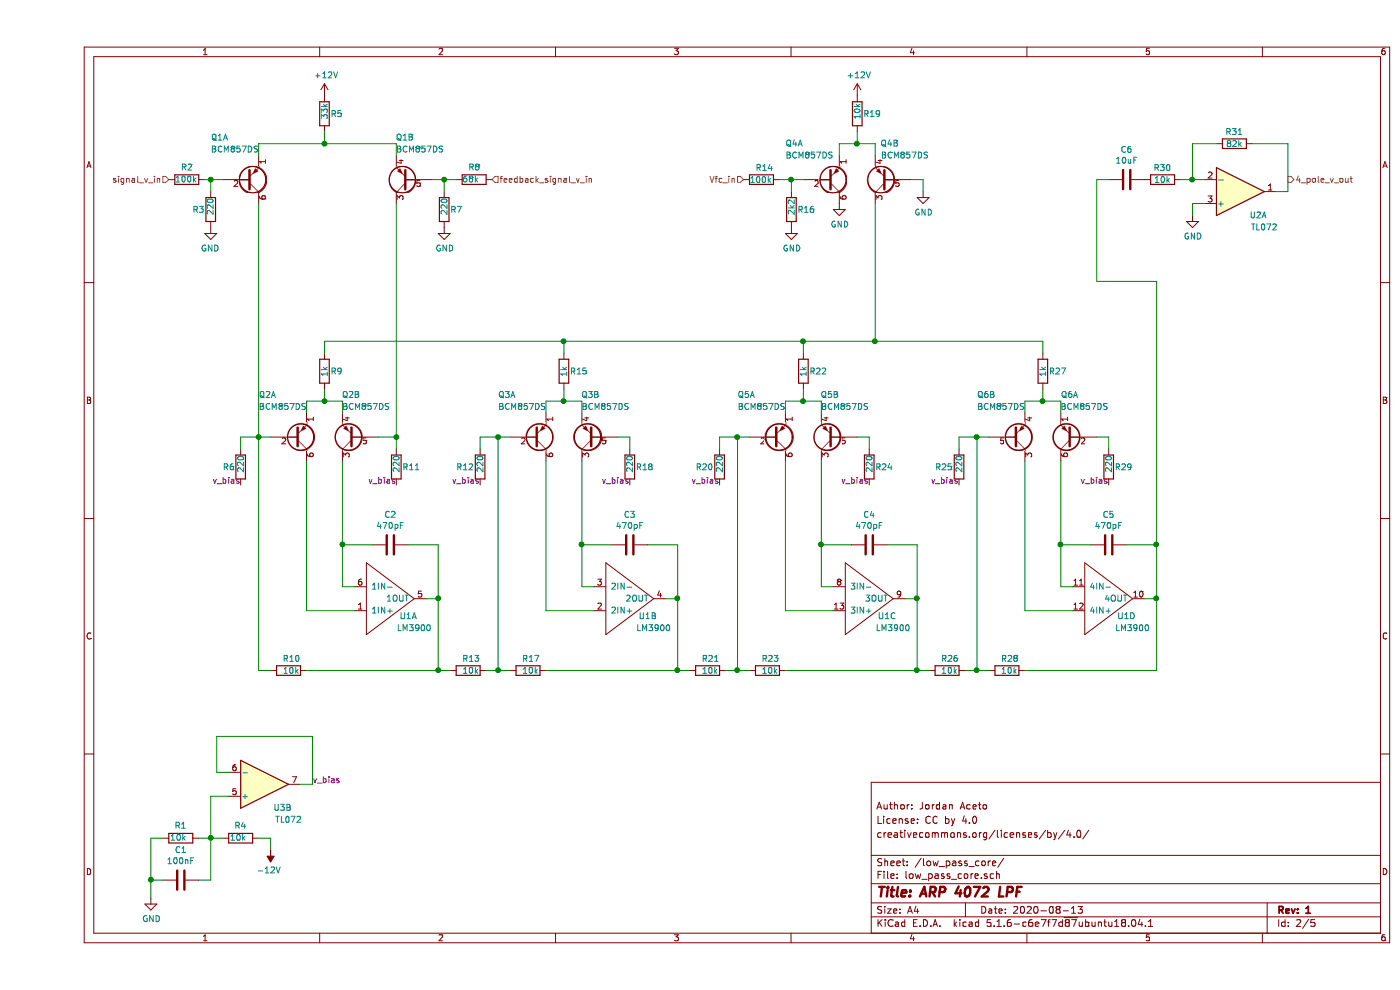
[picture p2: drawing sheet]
EESchema Schematic File Version 4
EELAYER 30 0
EELAYER END
$Descr A4 11693 8268
encoding utf-8
Sheet 2 5
Title "ARP 4072 LPF"
Date "2020-08-13"
Rev "1"
Comp ""
Comment1 "creativecommons.org/licenses/by/4.0/"
Comment2 "License: CC by 4.0"
Comment3 "Author: Jordan Aceto"
Comment4 ""
$EndDescr
Text HLabel 1100 1500 0    50   Input ~ 0
signal_v_in
Text HLabel 10450 1500 2    50   Output ~ 0
4_pole_v_out
$Comp
L Device:C C6
U 1 1
P 9100 1500
F 0 "C6" V 8848 1500 50  0000 C CNN
F 1 "10uF" V 8939 1500 50  0000 C CNN
F 2 "Capacitor_THT:CP_Radial_D6.3mm_P2.50mm" H 9138 1350 50  0001 C CNN
F 3 "~" H 9100 1500 50  0001 C CNN
	1    9100 1500
	0    1    1    0   
$EndComp
$Comp
L Device:R R30
U 1 1
P 9400 1500
F 0 "R30" V 9300 1500 50  0000 C CNN
F 1 "10k" V 9400 1500 50  0000 C CNN
F 2 "Resistor_SMD:R_0805_2012Metric_Pad1.15x1.40mm_HandSolder" V 9330 1500 50  0001 C CNN
F 3 "~" H 9400 1500 50  0001 C CNN
	1    9400 1500
	0    1    1    0   
$EndComp
$Comp
L Amplifier_Operational:TL072 U2
U 1 1
P 10050 1600
F 0 "U2" H 10200 1800 50  0000 C CNN
F 1 "TL072" H 10250 1900 50  0000 C CNN
F 2 "Package_SO:SOIC-8_3.9x4.9mm_P1.27mm" H 10050 1600 50  0001 C CNN
F 3 "http://www.ti.com/lit/ds/symlink/tl071.pdf" H 10050 1600 50  0001 C CNN
	1    10050 1600
	1    0    0    1   
$EndComp
$Comp
L Device:R R31
U 1 1
P 10000 1200
F 0 "R31" V 9900 1200 50  0000 C CNN
F 1 "82k" V 10000 1200 50  0000 C CNN
F 2 "Resistor_SMD:R_0805_2012Metric_Pad1.15x1.40mm_HandSolder" V 9930 1200 50  0001 C CNN
F 3 "~" H 10000 1200 50  0001 C CNN
	1    10000 1200
	0    1    1    0   
$EndComp
Wire Wire Line
	9750 1500 9650 1500
Wire Wire Line
	9650 1500 9650 1200
Wire Wire Line
	9650 1200 9850 1200
Connection ~ 9650 1500
Wire Wire Line
	9650 1500 9550 1500
Wire Wire Line
	10350 1600 10450 1600
Wire Wire Line
	10450 1600 10450 1200
Wire Wire Line
	10450 1200 10150 1200
$Comp
L power:GND #PWR0107
U 1 1
P 9650 1800
F 0 "#PWR0107" H 9650 1550 50  0001 C CNN
F 1 "GND" H 9655 1627 50  0000 C CNN
F 2 "" H 9650 1800 50  0001 C CNN
F 3 "" H 9650 1800 50  0001 C CNN
	1    9650 1800
	1    0    0    -1  
$EndComp
Wire Wire Line
	9650 1800 9650 1700
Wire Wire Line
	9650 1700 9750 1700
$Comp
L lpf_parts:LM3900 U1
U 1 1
P 2950 5000
F 0 "U1" H 3100 5150 50  0000 C CNN
F 1 "LM3900" H 3150 5250 50  0000 C CNN
F 2 "Package_SO:SOIC-14_3.9x8.7mm_P1.27mm" H 2950 5000 50  0001 C CNN
F 3 "" H 2950 5000 50  0001 C CNN
	1    2950 5000
	1    0    0    1   
$EndComp
$Comp
L lpf_parts:BCM857DS Q2
U 1 1
P 2150 3650
F 0 "Q2" H 1850 3300 50  0000 L CNN
F 1 "BCM857DS" H 1850 3400 50  0000 L CNN
F 2 "lpf_footprints:SOT457" H 2350 3750 50  0001 C CNN
F 3 "" H 2150 3650 50  0001 C CNN
	1    2150 3650
	1    0    0    1   
$EndComp
$Comp
L lpf_parts:BCM857DS Q2
U 2 1
P 2650 3650
F 0 "Q2" H 2600 3300 50  0000 L CNN
F 1 "BCM857DS" H 2350 3400 50  0000 L CNN
F 2 "lpf_footprints:SOT457" H 2850 3750 50  0001 C CNN
F 3 "" H 2650 3650 50  0001 C CNN
	2    2650 3650
	-1   0    0    1   
$EndComp
Wire Wire Line
	2550 3450 2550 3350
Wire Wire Line
	2550 3350 2400 3350
Wire Wire Line
	2250 3350 2250 3450
$Comp
L Device:R R9
U 1 1
P 2400 3100
F 0 "R9" H 2450 3100 50  0000 L CNN
F 1 "1k" V 2400 3050 50  0000 L CNN
F 2 "Resistor_SMD:R_0805_2012Metric_Pad1.15x1.40mm_HandSolder" V 2330 3100 50  0001 C CNN
F 3 "~" H 2400 3100 50  0001 C CNN
	1    2400 3100
	1    0    0    -1  
$EndComp
Wire Wire Line
	1950 3650 1850 3650
$Comp
L Device:R R11
U 1 1
P 3000 3900
F 0 "R11" H 3050 3900 50  0000 L CNN
F 1 "220" V 3000 3850 50  0000 L CNN
F 2 "Resistor_SMD:R_0805_2012Metric_Pad1.15x1.40mm_HandSolder" V 2930 3900 50  0001 C CNN
F 3 "~" H 3000 3900 50  0001 C CNN
	1    3000 3900
	1    0    0    -1  
$EndComp
Wire Wire Line
	2850 3650 3000 3650
Wire Wire Line
	2400 3250 2400 3350
Connection ~ 2400 3350
Wire Wire Line
	2400 3350 2250 3350
$Comp
L Device:C C2
U 1 1
P 2950 4550
F 0 "C2" V 2698 4550 50  0000 C CNN
F 1 "470pF" V 2789 4550 50  0000 C CNN
F 2 "Capacitor_SMD:C_0805_2012Metric_Pad1.15x1.40mm_HandSolder" H 2988 4400 50  0001 C CNN
F 3 "~" H 2950 4550 50  0001 C CNN
	1    2950 4550
	0    1    1    0   
$EndComp
Wire Wire Line
	3250 5000 3350 5000
Wire Wire Line
	3350 5000 3350 4550
Wire Wire Line
	3350 4550 3100 4550
Wire Wire Line
	2650 4900 2550 4900
Wire Wire Line
	2550 4900 2550 4550
Wire Wire Line
	2550 4550 2800 4550
Wire Wire Line
	2550 3850 2550 4550
Connection ~ 2550 4550
Wire Wire Line
	2250 5100 2650 5100
$Comp
L Device:R R10
U 1 1
P 2100 5600
F 0 "R10" V 2000 5550 50  0000 L CNN
F 1 "10k" V 2100 5550 50  0000 L CNN
F 2 "Resistor_SMD:R_0805_2012Metric_Pad1.15x1.40mm_HandSolder" V 2030 5600 50  0001 C CNN
F 3 "~" H 2100 5600 50  0001 C CNN
	1    2100 5600
	0    1    1    0   
$EndComp
$Comp
L Device:R R13
U 1 1
P 3600 5600
F 0 "R13" V 3500 5550 50  0000 L CNN
F 1 "10k" V 3600 5550 50  0000 L CNN
F 2 "Resistor_SMD:R_0805_2012Metric_Pad1.15x1.40mm_HandSolder" V 3530 5600 50  0001 C CNN
F 3 "~" H 3600 5600 50  0001 C CNN
	1    3600 5600
	0    1    1    0   
$EndComp
$Comp
L lpf_parts:LM3900 U1
U 2 1
P 4950 5000
F 0 "U1" H 5100 5150 50  0000 C CNN
F 1 "LM3900" H 5150 5250 50  0000 C CNN
F 2 "Package_SO:SOIC-14_3.9x8.7mm_P1.27mm" H 4950 5000 50  0001 C CNN
F 3 "" H 4950 5000 50  0001 C CNN
	2    4950 5000
	1    0    0    1   
$EndComp
$Comp
L lpf_parts:BCM857DS Q3
U 1 1
P 4150 3650
F 0 "Q3" H 3850 3300 50  0000 L CNN
F 1 "BCM857DS" H 3850 3400 50  0000 L CNN
F 2 "lpf_footprints:SOT457" H 4350 3750 50  0001 C CNN
F 3 "" H 4150 3650 50  0001 C CNN
	1    4150 3650
	1    0    0    1   
$EndComp
$Comp
L lpf_parts:BCM857DS Q3
U 2 1
P 4650 3650
F 0 "Q3" H 4600 3300 50  0000 L CNN
F 1 "BCM857DS" H 4350 3400 50  0000 L CNN
F 2 "lpf_footprints:SOT457" H 4850 3750 50  0001 C CNN
F 3 "" H 4650 3650 50  0001 C CNN
	2    4650 3650
	-1   0    0    1   
$EndComp
Wire Wire Line
	4550 3450 4550 3350
Wire Wire Line
	4550 3350 4400 3350
Wire Wire Line
	4250 3350 4250 3450
$Comp
L Device:R R15
U 1 1
P 4400 3100
F 0 "R15" H 4450 3100 50  0000 L CNN
F 1 "1k" V 4400 3050 50  0000 L CNN
F 2 "Resistor_SMD:R_0805_2012Metric_Pad1.15x1.40mm_HandSolder" V 4330 3100 50  0001 C CNN
F 3 "~" H 4400 3100 50  0001 C CNN
	1    4400 3100
	1    0    0    -1  
$EndComp
$Comp
L Device:R R18
U 1 1
P 4950 3900
F 0 "R18" H 5000 3900 50  0000 L CNN
F 1 "220" V 4950 3850 50  0000 L CNN
F 2 "Resistor_SMD:R_0805_2012Metric_Pad1.15x1.40mm_HandSolder" V 4880 3900 50  0001 C CNN
F 3 "~" H 4950 3900 50  0001 C CNN
	1    4950 3900
	1    0    0    -1  
$EndComp
Wire Wire Line
	4850 3650 4950 3650
Wire Wire Line
	4400 3250 4400 3350
Connection ~ 4400 3350
Wire Wire Line
	4400 3350 4250 3350
$Comp
L Device:C C3
U 1 1
P 4950 4550
F 0 "C3" V 4698 4550 50  0000 C CNN
F 1 "470pF" V 4789 4550 50  0000 C CNN
F 2 "Capacitor_SMD:C_0805_2012Metric_Pad1.15x1.40mm_HandSolder" H 4988 4400 50  0001 C CNN
F 3 "~" H 4950 4550 50  0001 C CNN
	1    4950 4550
	0    1    1    0   
$EndComp
Wire Wire Line
	5250 5000 5350 5000
Wire Wire Line
	5350 5000 5350 4550
Wire Wire Line
	5350 4550 5100 4550
Wire Wire Line
	4650 4900 4550 4900
Wire Wire Line
	4550 4900 4550 4550
Wire Wire Line
	4550 4550 4800 4550
Wire Wire Line
	4550 3850 4550 4550
Connection ~ 4550 4550
Wire Wire Line
	4250 5100 4650 5100
$Comp
L Device:R R17
U 1 1
P 4100 5600
F 0 "R17" V 4000 5550 50  0000 L CNN
F 1 "10k" V 4100 5550 50  0000 L CNN
F 2 "Resistor_SMD:R_0805_2012Metric_Pad1.15x1.40mm_HandSolder" V 4030 5600 50  0001 C CNN
F 3 "~" H 4100 5600 50  0001 C CNN
	1    4100 5600
	0    1    1    0   
$EndComp
$Comp
L Device:R R21
U 1 1
P 5600 5600
F 0 "R21" V 5500 5550 50  0000 L CNN
F 1 "10k" V 5600 5550 50  0000 L CNN
F 2 "Resistor_SMD:R_0805_2012Metric_Pad1.15x1.40mm_HandSolder" V 5530 5600 50  0001 C CNN
F 3 "~" H 5600 5600 50  0001 C CNN
	1    5600 5600
	0    1    1    0   
$EndComp
$Comp
L lpf_parts:LM3900 U1
U 3 1
P 6950 5000
F 0 "U1" H 7100 5150 50  0000 C CNN
F 1 "LM3900" H 7150 5250 50  0000 C CNN
F 2 "Package_SO:SOIC-14_3.9x8.7mm_P1.27mm" H 6950 5000 50  0001 C CNN
F 3 "" H 6950 5000 50  0001 C CNN
	3    6950 5000
	1    0    0    1   
$EndComp
$Comp
L lpf_parts:BCM857DS Q5
U 1 1
P 6150 3650
F 0 "Q5" H 5850 3300 50  0000 L CNN
F 1 "BCM857DS" H 5850 3400 50  0000 L CNN
F 2 "lpf_footprints:SOT457" H 6350 3750 50  0001 C CNN
F 3 "" H 6150 3650 50  0001 C CNN
	1    6150 3650
	1    0    0    1   
$EndComp
$Comp
L lpf_parts:BCM857DS Q5
U 2 1
P 6650 3650
F 0 "Q5" H 6600 3300 50  0000 L CNN
F 1 "BCM857DS" H 6350 3400 50  0000 L CNN
F 2 "lpf_footprints:SOT457" H 6850 3750 50  0001 C CNN
F 3 "" H 6650 3650 50  0001 C CNN
	2    6650 3650
	-1   0    0    1   
$EndComp
Wire Wire Line
	6550 3450 6550 3350
Wire Wire Line
	6550 3350 6400 3350
Wire Wire Line
	6250 3350 6250 3450
$Comp
L Device:R R22
U 1 1
P 6400 3100
F 0 "R22" H 6450 3100 50  0000 L CNN
F 1 "1k" V 6400 3050 50  0000 L CNN
F 2 "Resistor_SMD:R_0805_2012Metric_Pad1.15x1.40mm_HandSolder" V 6330 3100 50  0001 C CNN
F 3 "~" H 6400 3100 50  0001 C CNN
	1    6400 3100
	1    0    0    -1  
$EndComp
$Comp
L Device:R R20
U 1 1
P 5700 3900
F 0 "R20" H 5500 3900 50  0000 L CNN
F 1 "220" V 5700 3850 50  0000 L CNN
F 2 "Resistor_SMD:R_0805_2012Metric_Pad1.15x1.40mm_HandSolder" V 5630 3900 50  0001 C CNN
F 3 "~" H 5700 3900 50  0001 C CNN
	1    5700 3900
	1    0    0    -1  
$EndComp
Wire Wire Line
	6400 3250 6400 3350
Connection ~ 6400 3350
Wire Wire Line
	6400 3350 6250 3350
$Comp
L Device:C C4
U 1 1
P 6950 4550
F 0 "C4" V 6698 4550 50  0000 C CNN
F 1 "470pF" V 6789 4550 50  0000 C CNN
F 2 "Capacitor_SMD:C_0805_2012Metric_Pad1.15x1.40mm_HandSolder" H 6988 4400 50  0001 C CNN
F 3 "~" H 6950 4550 50  0001 C CNN
	1    6950 4550
	0    1    1    0   
$EndComp
Wire Wire Line
	7250 5000 7350 5000
Wire Wire Line
	7350 5000 7350 4550
Wire Wire Line
	7350 4550 7100 4550
Wire Wire Line
	6650 4900 6550 4900
Wire Wire Line
	6550 4900 6550 4550
Wire Wire Line
	6550 4550 6800 4550
Wire Wire Line
	6550 3850 6550 4550
Connection ~ 6550 4550
Wire Wire Line
	6250 5100 6650 5100
$Comp
L Device:R R23
U 1 1
P 6100 5600
F 0 "R23" V 6000 5550 50  0000 L CNN
F 1 "10k" V 6100 5550 50  0000 L CNN
F 2 "Resistor_SMD:R_0805_2012Metric_Pad1.15x1.40mm_HandSolder" V 6030 5600 50  0001 C CNN
F 3 "~" H 6100 5600 50  0001 C CNN
	1    6100 5600
	0    1    1    0   
$EndComp
$Comp
L Device:R R26
U 1 1
P 7600 5600
F 0 "R26" V 7500 5550 50  0000 L CNN
F 1 "10k" V 7600 5550 50  0000 L CNN
F 2 "Resistor_SMD:R_0805_2012Metric_Pad1.15x1.40mm_HandSolder" V 7530 5600 50  0001 C CNN
F 3 "~" H 7600 5600 50  0001 C CNN
	1    7600 5600
	0    1    1    0   
$EndComp
$Comp
L lpf_parts:LM3900 U1
U 4 1
P 8950 5000
F 0 "U1" H 9100 5150 50  0000 C CNN
F 1 "LM3900" H 9150 5250 50  0000 C CNN
F 2 "Package_SO:SOIC-14_3.9x8.7mm_P1.27mm" H 8950 5000 50  0001 C CNN
F 3 "" H 8950 5000 50  0001 C CNN
	4    8950 5000
	1    0    0    1   
$EndComp
$Comp
L lpf_parts:BCM857DS Q6
U 1 1
P 8650 3650
F 0 "Q6" H 8600 3300 50  0000 L CNN
F 1 "BCM857DS" H 8350 3400 50  0000 L CNN
F 2 "lpf_footprints:SOT457" H 8850 3750 50  0001 C CNN
F 3 "" H 8650 3650 50  0001 C CNN
	1    8650 3650
	-1   0    0    1   
$EndComp
$Comp
L lpf_parts:BCM857DS Q6
U 2 1
P 8150 3650
F 0 "Q6" H 7850 3300 50  0000 L CNN
F 1 "BCM857DS" H 7850 3400 50  0000 L CNN
F 2 "lpf_footprints:SOT457" H 8350 3750 50  0001 C CNN
F 3 "" H 8150 3650 50  0001 C CNN
	2    8150 3650
	1    0    0    1   
$EndComp
Wire Wire Line
	8550 3450 8550 3350
Wire Wire Line
	8550 3350 8400 3350
Wire Wire Line
	8250 3350 8250 3450
$Comp
L Device:R R27
U 1 1
P 8400 3100
F 0 "R27" H 8450 3100 50  0000 L CNN
F 1 "1k" V 8400 3050 50  0000 L CNN
F 2 "Resistor_SMD:R_0805_2012Metric_Pad1.15x1.40mm_HandSolder" V 8330 3100 50  0001 C CNN
F 3 "~" H 8400 3100 50  0001 C CNN
	1    8400 3100
	1    0    0    -1  
$EndComp
$Comp
L Device:R R25
U 1 1
P 7700 3900
F 0 "R25" H 7500 3900 50  0000 L CNN
F 1 "220" V 7700 3850 50  0000 L CNN
F 2 "Resistor_SMD:R_0805_2012Metric_Pad1.15x1.40mm_HandSolder" V 7630 3900 50  0001 C CNN
F 3 "~" H 7700 3900 50  0001 C CNN
	1    7700 3900
	1    0    0    -1  
$EndComp
$Comp
L Device:R R29
U 1 1
P 8950 3900
F 0 "R29" H 9000 3900 50  0000 L CNN
F 1 "220" V 8950 3850 50  0000 L CNN
F 2 "Resistor_SMD:R_0805_2012Metric_Pad1.15x1.40mm_HandSolder" V 8880 3900 50  0001 C CNN
F 3 "~" H 8950 3900 50  0001 C CNN
	1    8950 3900
	1    0    0    -1  
$EndComp
Wire Wire Line
	8400 3250 8400 3350
Connection ~ 8400 3350
Wire Wire Line
	8400 3350 8250 3350
$Comp
L Device:C C5
U 1 1
P 8950 4550
F 0 "C5" V 8698 4550 50  0000 C CNN
F 1 "470pF" V 8789 4550 50  0000 C CNN
F 2 "Capacitor_SMD:C_0805_2012Metric_Pad1.15x1.40mm_HandSolder" H 8988 4400 50  0001 C CNN
F 3 "~" H 8950 4550 50  0001 C CNN
	1    8950 4550
	0    1    1    0   
$EndComp
Wire Wire Line
	9250 5000 9350 5000
Wire Wire Line
	9350 5000 9350 4550
Wire Wire Line
	9350 4550 9100 4550
Wire Wire Line
	8650 4900 8550 4900
Wire Wire Line
	8550 4900 8550 4550
Wire Wire Line
	8550 4550 8800 4550
Wire Wire Line
	8550 3850 8550 4550
Connection ~ 8550 4550
Wire Wire Line
	8250 5100 8650 5100
$Comp
L Device:R R28
U 1 1
P 8100 5600
F 0 "R28" V 8000 5550 50  0000 L CNN
F 1 "10k" V 8100 5550 50  0000 L CNN
F 2 "Resistor_SMD:R_0805_2012Metric_Pad1.15x1.40mm_HandSolder" V 8030 5600 50  0001 C CNN
F 3 "~" H 8100 5600 50  0001 C CNN
	1    8100 5600
	0    1    1    0   
$EndComp
Wire Wire Line
	2400 2950 2400 2850
Text Label 1700 4050 2    50   ~ 0
v_bias
$Comp
L lpf_parts:BCM857DS Q1
U 1 1
P 1750 1500
F 0 "Q1" H 1450 1150 50  0000 L CNN
F 1 "BCM857DS" H 1450 1250 50  0000 L CNN
F 2 "lpf_footprints:SOT457" H 1950 1600 50  0001 C CNN
F 3 "" H 1750 1500 50  0001 C CNN
	1    1750 1500
	1    0    0    1   
$EndComp
$Comp
L lpf_parts:BCM857DS Q1
U 2 1
P 3100 1500
F 0 "Q1" H 3050 1150 50  0000 L CNN
F 1 "BCM857DS" H 2800 1250 50  0000 L CNN
F 2 "lpf_footprints:SOT457" H 3300 1600 50  0001 C CNN
F 3 "" H 3100 1500 50  0001 C CNN
	2    3100 1500
	-1   0    0    1   
$EndComp
Wire Wire Line
	3000 1300 3000 1200
Wire Wire Line
	3000 1200 2400 1200
Wire Wire Line
	1850 1200 1850 1300
$Comp
L Device:R R5
U 1 1
P 2400 950
F 0 "R5" H 2450 950 50  0000 L CNN
F 1 "33k" V 2400 900 50  0000 L CNN
F 2 "Resistor_SMD:R_0805_2012Metric_Pad1.15x1.40mm_HandSolder" V 2330 950 50  0001 C CNN
F 3 "~" H 2400 950 50  0001 C CNN
	1    2400 950 
	1    0    0    -1  
$EndComp
Wire Wire Line
	2400 1100 2400 1200
Connection ~ 2400 1200
Wire Wire Line
	2400 1200 1850 1200
$Comp
L power:+12V #PWR0108
U 1 1
P 2400 800
F 0 "#PWR0108" H 2400 650 50  0001 C CNN
F 1 "+12V" H 2415 973 50  0000 C CNN
F 2 "" H 2400 800 50  0001 C CNN
F 3 "" H 2400 800 50  0001 C CNN
	1    2400 800 
	1    0    0    -1  
$EndComp
$Comp
L Device:R R7
U 1 1
P 3400 1750
F 0 "R7" H 3450 1750 50  0000 L CNN
F 1 "220" V 3400 1700 50  0000 L CNN
F 2 "Resistor_SMD:R_0805_2012Metric_Pad1.15x1.40mm_HandSolder" V 3330 1750 50  0001 C CNN
F 3 "~" H 3400 1750 50  0001 C CNN
	1    3400 1750
	1    0    0    -1  
$EndComp
Wire Wire Line
	3400 1600 3400 1500
Wire Wire Line
	3400 1500 3300 1500
$Comp
L power:GND #PWR0109
U 1 1
P 3400 1900
F 0 "#PWR0109" H 3400 1650 50  0001 C CNN
F 1 "GND" H 3405 1727 50  0000 C CNN
F 2 "" H 3400 1900 50  0001 C CNN
F 3 "" H 3400 1900 50  0001 C CNN
	1    3400 1900
	1    0    0    -1  
$EndComp
$Comp
L Device:R R3
U 1 1
P 1450 1750
F 0 "R3" H 1500 1750 50  0000 L CNN
F 1 "220" V 1450 1700 50  0000 L CNN
F 2 "Resistor_SMD:R_0805_2012Metric_Pad1.15x1.40mm_HandSolder" V 1380 1750 50  0001 C CNN
F 3 "~" H 1450 1750 50  0001 C CNN
	1    1450 1750
	-1   0    0    -1  
$EndComp
Wire Wire Line
	1450 1600 1450 1500
Wire Wire Line
	1450 1500 1550 1500
$Comp
L power:GND #PWR0110
U 1 1
P 1450 1900
F 0 "#PWR0110" H 1450 1650 50  0001 C CNN
F 1 "GND" H 1455 1727 50  0000 C CNN
F 2 "" H 1450 1900 50  0001 C CNN
F 3 "" H 1450 1900 50  0001 C CNN
	1    1450 1900
	-1   0    0    -1  
$EndComp
$Comp
L Device:R R2
U 1 1
P 1250 1500
F 0 "R2" V 1350 1450 50  0000 L CNN
F 1 "100k" V 1250 1400 50  0000 L CNN
F 2 "Resistor_SMD:R_0805_2012Metric_Pad1.15x1.40mm_HandSolder" V 1180 1500 50  0001 C CNN
F 3 "~" H 1250 1500 50  0001 C CNN
	1    1250 1500
	0    1    -1   0   
$EndComp
Wire Wire Line
	1400 1500 1450 1500
Connection ~ 1450 1500
Text HLabel 5900 1500 0    50   Input ~ 0
Vfc_in
Text HLabel 3800 1500 2    50   Input ~ 0
feedback_signal_v_in
$Comp
L Device:R R8
U 1 1
P 3650 1500
F 0 "R8" V 3750 1450 50  0000 L CNN
F 1 "68k" V 3650 1400 50  0000 L CNN
F 2 "Resistor_SMD:R_0805_2012Metric_Pad1.15x1.40mm_HandSolder" V 3580 1500 50  0001 C CNN
F 3 "~" H 3650 1500 50  0001 C CNN
	1    3650 1500
	0    1    -1   0   
$EndComp
Wire Wire Line
	3500 1500 3400 1500
Connection ~ 3400 1500
$Comp
L lpf_parts:BCM857DS Q4
U 1 1
P 6600 1500
F 0 "Q4" H 6250 1200 50  0000 L CNN
F 1 "BCM857DS" H 6250 1300 50  0000 L CNN
F 2 "lpf_footprints:SOT457" H 6800 1600 50  0001 C CNN
F 3 "" H 6600 1500 50  0001 C CNN
	1    6600 1500
	1    0    0    1   
$EndComp
$Comp
L lpf_parts:BCM857DS Q4
U 2 1
P 7100 1500
F 0 "Q4" H 7000 1200 50  0000 L CNN
F 1 "BCM857DS" H 6750 1300 50  0000 L CNN
F 2 "lpf_footprints:SOT457" H 7300 1600 50  0001 C CNN
F 3 "" H 7100 1500 50  0001 C CNN
	2    7100 1500
	-1   0    0    1   
$EndComp
Wire Wire Line
	7000 1200 6850 1200
$Comp
L Device:R R19
U 1 1
P 6850 950
F 0 "R19" H 6900 950 50  0000 L CNN
F 1 "10k" V 6850 900 50  0000 L CNN
F 2 "Resistor_SMD:R_0805_2012Metric_Pad1.15x1.40mm_HandSolder" V 6780 950 50  0001 C CNN
F 3 "~" H 6850 950 50  0001 C CNN
	1    6850 950 
	1    0    0    -1  
$EndComp
Wire Wire Line
	6850 1100 6850 1200
Connection ~ 6850 1200
Wire Wire Line
	6850 1200 6700 1200
$Comp
L power:+12V #PWR0111
U 1 1
P 6850 800
F 0 "#PWR0111" H 6850 650 50  0001 C CNN
F 1 "+12V" H 6865 973 50  0000 C CNN
F 2 "" H 6850 800 50  0001 C CNN
F 3 "" H 6850 800 50  0001 C CNN
	1    6850 800 
	1    0    0    -1  
$EndComp
Wire Wire Line
	7000 1300 7000 1200
Wire Wire Line
	6700 1300 6700 1200
$Comp
L power:GND #PWR0112
U 1 1
P 7400 1600
F 0 "#PWR0112" H 7400 1350 50  0001 C CNN
F 1 "GND" H 7405 1427 50  0000 C CNN
F 2 "" H 7400 1600 50  0001 C CNN
F 3 "" H 7400 1600 50  0001 C CNN
	1    7400 1600
	1    0    0    -1  
$EndComp
Wire Wire Line
	7400 1600 7400 1500
Wire Wire Line
	7400 1500 7300 1500
$Comp
L power:GND #PWR0113
U 1 1
P 6700 1700
F 0 "#PWR0113" H 6700 1450 50  0001 C CNN
F 1 "GND" H 6705 1527 50  0000 C CNN
F 2 "" H 6700 1700 50  0001 C CNN
F 3 "" H 6700 1700 50  0001 C CNN
	1    6700 1700
	1    0    0    -1  
$EndComp
$Comp
L Device:R R16
U 1 1
P 6300 1750
F 0 "R16" H 6350 1750 50  0000 L CNN
F 1 "2k2" V 6300 1700 50  0000 L CNN
F 2 "Resistor_SMD:R_0805_2012Metric_Pad1.15x1.40mm_HandSolder" V 6230 1750 50  0001 C CNN
F 3 "~" H 6300 1750 50  0001 C CNN
	1    6300 1750
	1    0    0    -1  
$EndComp
$Comp
L power:GND #PWR0114
U 1 1
P 6300 1900
F 0 "#PWR0114" H 6300 1650 50  0001 C CNN
F 1 "GND" H 6305 1727 50  0000 C CNN
F 2 "" H 6300 1900 50  0001 C CNN
F 3 "" H 6300 1900 50  0001 C CNN
	1    6300 1900
	1    0    0    -1  
$EndComp
$Comp
L Device:R R14
U 1 1
P 6050 1500
F 0 "R14" V 5950 1450 50  0000 L CNN
F 1 "100k" V 6050 1400 50  0000 L CNN
F 2 "Resistor_SMD:R_0805_2012Metric_Pad1.15x1.40mm_HandSolder" V 5980 1500 50  0001 C CNN
F 3 "~" H 6050 1500 50  0001 C CNN
	1    6050 1500
	0    1    1    0   
$EndComp
Wire Wire Line
	6300 1600 6300 1500
Wire Wire Line
	6300 1500 6400 1500
Wire Wire Line
	6300 1500 6200 1500
Connection ~ 6300 1500
$Comp
L Device:R R12
U 1 1
P 3700 3900
F 0 "R12" H 3500 3900 50  0000 L CNN
F 1 "220" V 3700 3850 50  0000 L CNN
F 2 "Resistor_SMD:R_0805_2012Metric_Pad1.15x1.40mm_HandSolder" V 3630 3900 50  0001 C CNN
F 3 "~" H 3700 3900 50  0001 C CNN
	1    3700 3900
	1    0    0    -1  
$EndComp
$Comp
L Amplifier_Operational:TL072 U3
U 2 1
P 1900 6550
F 0 "U3" H 2050 6750 50  0000 C CNN
F 1 "TL072" H 2100 6850 50  0000 C CNN
F 2 "Package_SO:SOIC-8_3.9x4.9mm_P1.27mm" H 1900 6550 50  0001 C CNN
F 3 "http://www.ti.com/lit/ds/symlink/tl071.pdf" H 1900 6550 50  0001 C CNN
	2    1900 6550
	1    0    0    1   
$EndComp
Wire Wire Line
	1600 6450 1500 6450
Wire Wire Line
	1500 6450 1500 6150
Wire Wire Line
	1500 6150 2300 6150
Wire Wire Line
	2300 6150 2300 6550
Wire Wire Line
	2300 6550 2200 6550
$Comp
L Device:R R1
U 1 1
P 1200 7000
F 0 "R1" V 1300 6950 50  0000 L CNN
F 1 "10k" V 1200 6950 50  0000 L CNN
F 2 "Resistor_SMD:R_0805_2012Metric_Pad1.15x1.40mm_HandSolder" V 1130 7000 50  0001 C CNN
F 3 "~" H 1200 7000 50  0001 C CNN
	1    1200 7000
	0    -1   -1   0   
$EndComp
$Comp
L Device:R R4
U 1 1
P 1700 7000
F 0 "R4" V 1800 6950 50  0000 L CNN
F 1 "10k" V 1700 6950 50  0000 L CNN
F 2 "Resistor_SMD:R_0805_2012Metric_Pad1.15x1.40mm_HandSolder" V 1630 7000 50  0001 C CNN
F 3 "~" H 1700 7000 50  0001 C CNN
	1    1700 7000
	0    -1   -1   0   
$EndComp
Wire Wire Line
	1550 7000 1450 7000
Wire Wire Line
	1450 7000 1450 6650
Wire Wire Line
	1450 6650 1600 6650
Connection ~ 1450 7000
Wire Wire Line
	1450 7000 1350 7000
$Comp
L power:GND #PWR0115
U 1 1
P 950 7500
F 0 "#PWR0115" H 950 7250 50  0001 C CNN
F 1 "GND" H 955 7327 50  0000 C CNN
F 2 "" H 950 7500 50  0001 C CNN
F 3 "" H 950 7500 50  0001 C CNN
	1    950  7500
	1    0    0    -1  
$EndComp
$Comp
L power:-12V #PWR0116
U 1 1
P 1950 7100
F 0 "#PWR0116" H 1950 7200 50  0001 C CNN
F 1 "-12V" H 1965 7273 50  0000 C CNN
F 2 "" H 1950 7100 50  0001 C CNN
F 3 "" H 1950 7100 50  0001 C CNN
	1    1950 7100
	-1   0    0    1   
$EndComp
Wire Wire Line
	1950 7100 1950 7000
Wire Wire Line
	1950 7000 1850 7000
$Comp
L Device:C C1
U 1 1
P 1200 7350
F 0 "C1" V 948 7350 50  0000 C CNN
F 1 "100nF" V 1039 7350 50  0000 C CNN
F 2 "Capacitor_SMD:C_0805_2012Metric_Pad1.15x1.40mm_HandSolder" H 1238 7200 50  0001 C CNN
F 3 "~" H 1200 7350 50  0001 C CNN
	1    1200 7350
	0    1    1    0   
$EndComp
Wire Wire Line
	1350 7350 1450 7350
Wire Wire Line
	1450 7350 1450 7000
Wire Wire Line
	1050 7000 950  7000
Wire Wire Line
	950  7000 950  7350
Wire Wire Line
	1050 7350 950  7350
Connection ~ 950  7350
Wire Wire Line
	950  7350 950  7500
Text Label 2300 6550 0    50   ~ 0
v_bias
Wire Wire Line
	7000 1700 7000 2850
Wire Wire Line
	2250 3850 2250 5100
Wire Wire Line
	4250 3850 4250 5100
Wire Wire Line
	3350 5000 3350 5600
Wire Wire Line
	3350 5600 2250 5600
Connection ~ 3350 5000
Wire Wire Line
	1950 5600 1850 5600
Wire Wire Line
	1850 5600 1850 3650
Connection ~ 1850 3650
Wire Wire Line
	1700 3650 1850 3650
$Comp
L Device:R R6
U 1 1
P 1700 3900
F 0 "R6" H 1550 3900 50  0000 L CNN
F 1 "220" V 1700 3850 50  0000 L CNN
F 2 "Resistor_SMD:R_0805_2012Metric_Pad1.15x1.40mm_HandSolder" V 1630 3900 50  0001 C CNN
F 3 "~" H 1700 3900 50  0001 C CNN
	1    1700 3900
	1    0    0    -1  
$EndComp
Wire Wire Line
	8250 3850 8250 5100
Wire Wire Line
	6250 3850 6250 5100
Connection ~ 3350 5600
Wire Wire Line
	3350 5600 3450 5600
Wire Wire Line
	3750 5600 3850 5600
Wire Wire Line
	3850 3650 3950 3650
Wire Wire Line
	3850 3650 3850 5600
Wire Wire Line
	3950 5600 3850 5600
Connection ~ 3850 5600
Wire Wire Line
	5350 5000 5350 5600
Wire Wire Line
	5350 5600 4250 5600
Connection ~ 5350 5000
Wire Wire Line
	5350 5600 5450 5600
Connection ~ 5350 5600
Wire Wire Line
	5750 5600 5850 5600
Wire Wire Line
	5850 5600 5850 3650
Wire Wire Line
	5850 3650 5950 3650
Wire Wire Line
	5950 5600 5850 5600
Connection ~ 5850 5600
Wire Wire Line
	7350 5000 7350 5600
Wire Wire Line
	7350 5600 6250 5600
Connection ~ 7350 5000
Wire Wire Line
	7450 5600 7350 5600
Connection ~ 7350 5600
Wire Wire Line
	7750 5600 7850 5600
Wire Wire Line
	7850 5600 7850 3650
Wire Wire Line
	7850 3650 7950 3650
Wire Wire Line
	2400 2850 4400 2850
Wire Wire Line
	4950 3750 4950 3650
Wire Wire Line
	8950 3750 8950 3650
Wire Wire Line
	8950 3650 8850 3650
$Comp
L Device:R R24
U 1 1
P 6950 3900
F 0 "R24" H 7000 3900 50  0000 L CNN
F 1 "220" V 6950 3850 50  0000 L CNN
F 2 "Resistor_SMD:R_0805_2012Metric_Pad1.15x1.40mm_HandSolder" V 6880 3900 50  0001 C CNN
F 3 "~" H 6950 3900 50  0001 C CNN
	1    6950 3900
	1    0    0    -1  
$EndComp
Wire Wire Line
	6950 3750 6950 3650
Wire Wire Line
	6950 3650 6850 3650
Wire Wire Line
	3000 3750 3000 3650
Connection ~ 3000 3650
Wire Wire Line
	4400 2950 4400 2850
Connection ~ 4400 2850
Wire Wire Line
	6400 2950 6400 2850
Connection ~ 6400 2850
Wire Wire Line
	6400 2850 7000 2850
Wire Wire Line
	8400 2850 8400 2950
Wire Wire Line
	7950 5600 7850 5600
Connection ~ 7850 5600
Wire Wire Line
	8250 5600 9350 5600
Wire Wire Line
	9350 5600 9350 5000
Connection ~ 9350 5000
Wire Wire Line
	3700 3750 3700 3650
Wire Wire Line
	3700 3650 3850 3650
Connection ~ 3850 3650
Wire Wire Line
	1700 3750 1700 3650
Wire Wire Line
	5700 3750 5700 3650
Wire Wire Line
	5700 3650 5850 3650
Connection ~ 5850 3650
Wire Wire Line
	7700 3750 7700 3650
Wire Wire Line
	7700 3650 7850 3650
Connection ~ 7850 3650
Text Label 3000 4050 2    50   ~ 0
v_bias
Text Label 3700 4050 2    50   ~ 0
v_bias
Text Label 4950 4050 2    50   ~ 0
v_bias
Text Label 5700 4050 2    50   ~ 0
v_bias
Text Label 6950 4050 2    50   ~ 0
v_bias
Text Label 7700 4050 2    50   ~ 0
v_bias
Text Label 8950 4050 2    50   ~ 0
v_bias
Wire Wire Line
	9350 4550 9350 2350
Wire Wire Line
	9350 2350 8850 2350
Wire Wire Line
	8850 2350 8850 1500
Wire Wire Line
	8850 1500 8950 1500
Connection ~ 9350 4550
Connection ~ 7000 2850
Wire Wire Line
	7000 2850 8400 2850
Wire Wire Line
	4400 2850 6400 2850
Wire Wire Line
	3000 1700 3000 3650
Wire Wire Line
	1850 1700 1850 3650
$EndSCHEMATC
